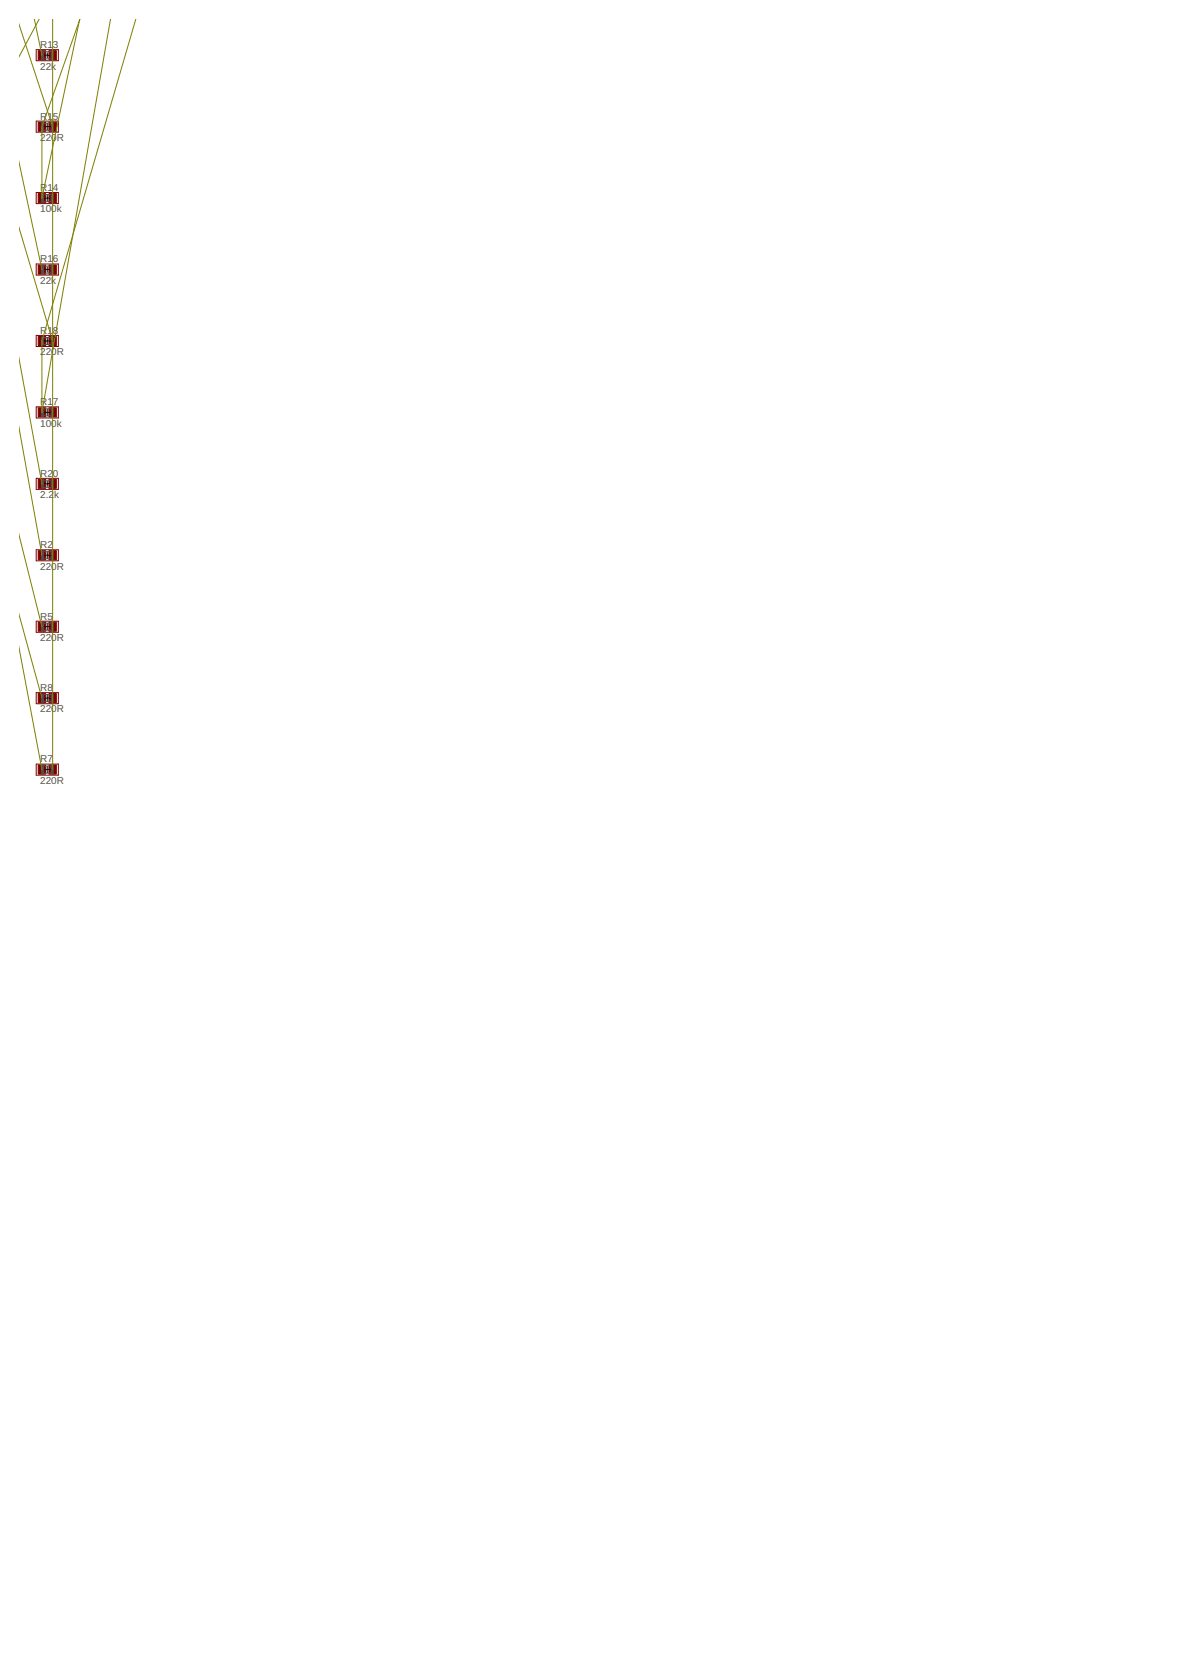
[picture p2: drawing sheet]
<svg xmlns="http://www.w3.org/2000/svg" width="210mm" height="297mm" viewBox="0 0 210 297" stroke-linecap="round" stroke-linejoin="round" font-family="sans-serif">
<g fill="#800000" stroke="#800000" stroke-width=".18">
<path d="M6.8 9h1.3v1.6h-1.3z"/>
<path d="M8.7 9h1.3v1.6h-1.3z"/>
<path d="M6.8 34.4h1.3v1.6h-1.3z"/>
<path d="M8.7 34.4h1.3v1.6h-1.3z"/>
<path d="M6.8 21.7h1.3v1.6h-1.3z"/>
<path d="M8.7 21.7h1.3v1.6h-1.3z"/>
<path d="M6.8 47.1h1.3v1.6h-1.3z"/>
<path d="M8.7 47.1h1.3v1.6h-1.3z"/>
<path d="M6.8 72.5h1.3v1.6h-1.3z"/>
<path d="M8.7 72.5h1.3v1.6h-1.3z"/>
<path d="M6.8 59.8h1.3v1.6h-1.3z"/>
<path d="M8.7 59.8h1.3v1.6h-1.3z"/>
<path d="M6.8 97.9h1.3v1.6h-1.3z"/>
<path d="M8.7 97.9h1.3v1.6h-1.3z"/>
<path d="M6.8 85.2h1.3v1.6h-1.3z"/>
<path d="M8.7 85.2h1.3v1.6h-1.3z"/>
<path d="M6.8 110.6h1.3v1.6h-1.3z"/>
<path d="M8.7 110.6h1.3v1.6h-1.3z"/>
<path d="M6.8 136h1.3v1.6h-1.3z"/>
<path d="M8.7 136h1.3v1.6h-1.3z"/>
<path d="M6.8 123.3h1.3v1.6h-1.3z"/>
<path d="M8.7 123.3h1.3v1.6h-1.3z"/>
</g>
<path d="M6.4 8.8h4v2h-4zM6.4 21.5h4v2h-4zM6.4 34.2h4v2h-4zM6.4 46.9h4v2h-4zM6.4 59.6h4v2h-4zM6.4 72.3h4v2h-4zM6.4 85h4v2h-4zM6.4 97.7h4v2h-4zM6.4 110.4h4v2h-4zM6.4 123.1h4v2h-4zM6.4 135.8h4v2h-4z" fill="none" stroke="#800000" stroke-width=".18"/>
<g fill="none" stroke="#505050" stroke-width=".18">
<path d="M7.7 9.2h1.4M7.7 10.5h1.4M7.7 34.6h1.4M7.7 35.9h1.4M7.7 21.9h1.4M7.7 23.2h1.4M7.7 47.3h1.4M7.7 48.6h1.4M7.7 60h1.4M7.7 72.7h1.4M7.7 73.9h1.4M7.7 61.3h1.4"/>
<path d="M7.7 98.1h1.4M7.7 99.3h1.4M7.7 85.4h1.4M7.7 86.6h1.4M7.7 110.8h1.4M7.7 112h1.4M7.7 136.2h1.4M7.7 137.4h1.4M7.7 123.5h1.4M7.7 124.7h1.4"/>
</g>
<g fill="#505050" stroke="#505050" stroke-width=".18">
<path d="M7.4 9.1h.3v1.4h-.3z"/>
<path d="M9.1 9.1h.3v1.4h-.3z"/>
<path d="M7.4 34.5h.3v1.4h-.3z"/>
<path d="M9.1 34.5h.3v1.4h-.3z"/>
<path d="M7.4 21.8h.3v1.4h-.3z"/>
<path d="M9.1 21.8h.3v1.4h-.3z"/>
<path d="M7.4 47.2h.3v1.4h-.3z"/>
<path d="M9.1 47.2h.3v1.4h-.3z"/>
<path d="M7.4 72.6h.3v1.4h-.3z"/>
<path d="M9.1 72.6h.3v1.4h-.3z"/>
<path d="M7.4 59.9h.3v1.4h-.3z"/>
<path d="M9.1 59.9h.3v1.4h-.3z"/>
<path d="M7.4 98h.3v1.4h-.3z"/>
<path d="M9.1 98h.3v1.4h-.3z"/>
<path d="M7.4 85.3h.3v1.4h-.3z"/>
<path d="M9.1 85.3h.3v1.4h-.3z"/>
<path d="M7.4 110.7h.3v1.4h-.3z"/>
<path d="M9.1 110.7h.3v1.4h-.3z"/>
<path d="M7.4 136.1h.3v1.4h-.3z"/>
<path d="M9.1 136.1h.3v1.4h-.3z"/>
<path d="M7.4 123.4h.3v1.4h-.3z"/>
<path d="M9.1 123.4h.3v1.4h-.3z"/>
</g>
<g fill="none" stroke="#000" stroke-width=".18">
<path d="M8 9.8h.8M8.4 9.4v.9M7.9 22.5h1.1M7.9 35.2h1M8.4 22v1.1M8.4 34.7v1M8 47.9h.8M8.4 47.5v.9M7.9 60.6h1.1M7.9 73.3h1M8.4 60.1v1.1M8.4 72.8v1"/>
<path d="M7.9 98.7h1.1M7.9 86h1M8.4 85.6v.9M8.4 98.1v1.2M7.9 111.4h1.1M8.4 110.8v1.2M7.9 136.8h1.1M7.9 124.1h1.1M8.4 123.5v1.2M8.4 136.2v1.2"/>
</g>
<g fill="none" stroke="#808000" stroke-width=".18">
<path d="M3.4 4.5l6 18M6.1 3.4l1.4 6.4M6.9 3.4l-3.5 6.6M9.4 3.4v133.4M14.2 3.4l-6.7 31.8v-12.7zM19.6 3.4l-12.1 69.9v-12.7l16.6-57.2M3.4 29.1l4.1 18.8M3.4 40.7l6 19.9M3.4 76.4l4.1 22.3M3.4 64.1l4.1 21.9M3.4 95.3l4.1 16.1M3.4 115.5l4.1 21.3"/>
<path d="M3.4 109.5l4.1 14.6"/>
</g>
<g font-size="1.8" fill="#505050">
<text x="7.1" y="8.5">R1</text>
<text x="9.4" y="8.5">3</text>
<text x="7.1" y="12.4">22k</text>
<text x="7.1" y="21.2">R1</text>
<text x="9.4" y="21.2">5</text>
<text x="7.1" y="25.1">220R</text>
<text x="7.1" y="33.9">R1</text>
<text x="9.4" y="33.9">4</text>
<text x="7.1" y="37.8">100k</text>
<text x="7.1" y="46.6">R1</text>
<text x="9.4" y="46.6">6</text>
<text x="7.1" y="50.5">22k</text>
<text x="7.1" y="59.3">R1</text>
<text x="9.4" y="59.3">8</text>
<text x="7.1" y="63.2">220R</text>
<text x="7.1" y="72">R1</text>
<text x="7.1" y="75.9">100k</text>
<text x="9.4" y="72">7</text>
<text x="7.1" y="84.7">R2</text>
<text x="7.1" y="88.5">2.2</text>
<text x="9.4" y="84.7">0</text>
<text x="9.6" y="88.5">k</text>
<text x="7.1" y="97.4">R2</text>
<text x="7.1" y="101.2">220R</text>
<text x="7.1" y="110.1">R5</text>
<text x="7.1" y="113.9">220R</text>
<text x="7.1" y="122.8">R8</text>
<text x="7.1" y="126.6">220R</text>
<text x="7.1" y="135.5">R7</text>
<text x="7.1" y="139.3">220R</text>
</g>
</svg>
